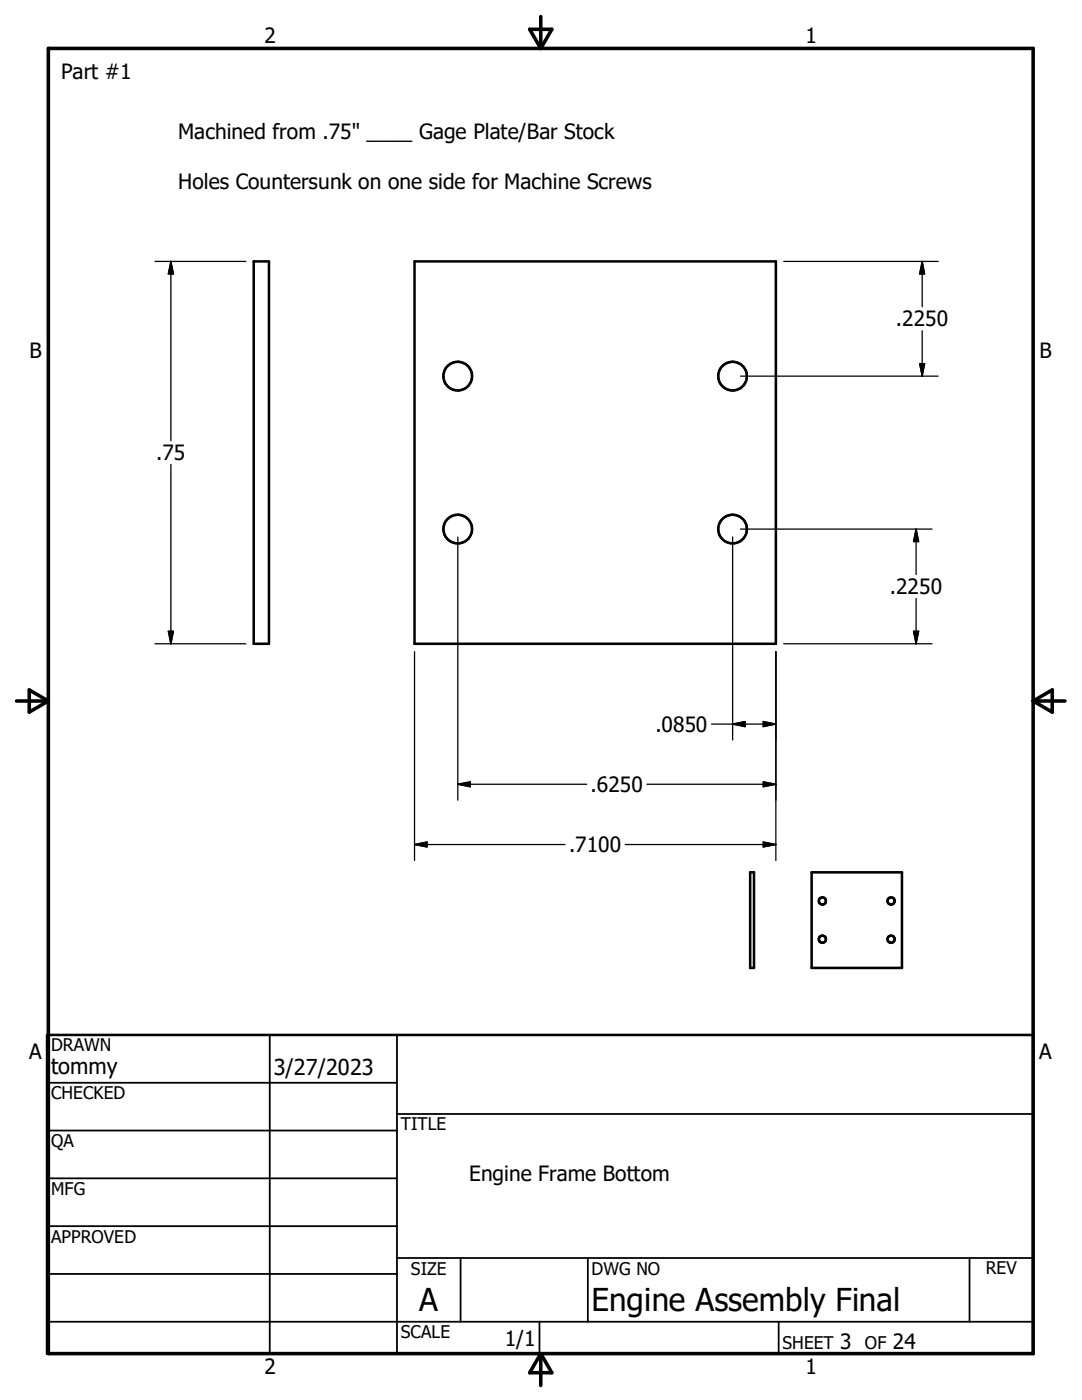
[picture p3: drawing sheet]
<svg xmlns="http://www.w3.org/2000/svg" width="216mm" height="279mm" viewBox="0 0 216 279" stroke-linecap="round" stroke-linejoin="round" font-family="sans-serif">
<g fill="none" stroke="#000" stroke-width=".51">
<path d="M50.6 52.2h3.1v76.3h-3.1zM82.7 52.2h72.1v76.3h-72.1zM149.7 174.1h.8v19.1h-.8zM162 174.1h18v19.1h-18zM9.4 206.5h196.8v63.6h-196.8z"/>
<circle cx="91.3" cy="75.1" r="2.86"/>
<circle cx="146.2" cy="75.1" r="2.86"/>
<circle cx="91.3" cy="105.6" r="2.87"/>
<circle cx="146.2" cy="105.6" r="2.87"/>
<circle cx="164.1" cy="179.8" r=".71"/>
<circle cx="177.8" cy="179.8" r=".71"/>
<circle cx="164.1" cy="187.4" r=".72"/>
<circle cx="177.8" cy="187.4" r=".72"/>
</g>
<path d="M9.6 9.7h196.6v260.4h-196.6zM105.7 5.8h4.4l-2.2 3.9zM107.9 3.3v6.4M3.3 139.9h6.3M5.8 137.7l3.8 2.2-3.8 2.2zM206.2 139.9h6.3M206.2 139.9l3.8-2.2v4.4zM107.9 270.1v6.4M107.9 270.1l2.2 3.9h-4.4z" fill="none" stroke="#000" stroke-width=".71"/>
<g fill="none" stroke="#000" stroke-width=".36">
<path d="M9.4 216.1h69.8M53.8 206.5v63.6M79.2 206.5v63.6M9.4 225.6h69.8M9.4 235.2h69.8M79.2 222.3h127M9.4 244.7h69.8M9.4 254.2h69.8M79.2 251.1h127M91.9 251.1v12.7M117.3 251.1v12.7M193.5 251.1v12.7"/>
<path d="M9.4 263.8h196.8M107.6 263.8v6.3M155.4 263.8v6.3"/>
</g>
<g fill="none" stroke="#000" stroke-width=".25">
<path d="M30.9 52.2h18.2M34.1 52.2l.5 2.5h-1zM34.1 52.2v35.8M156.4 52.2h30.8M184 52.2v9M184 52.2l.5 2.5h-1zM147.8 75.1h39.4M183.5 72.6h1l-.5 2.5zM184 66v9.1M34.1 92.7v35.8M91.3 107.2v52.5M146.2 107.2v40.5"/>
<path d="M147.8 105.6h38.2M182.8 105.6v9M182.8 119.4v9.1M182.8 105.6l.5 2.5h-1zM30.9 128.5h18.2M33.6 126h1l-.5 2.5zM82.7 130.1v41.6M154.8 130.1v41.6M156.4 128.5h29.6M182.3 126h1l-.5 2.5zM91.3 156.5h25.8M91.3 156.5l2.5-.5v1z"/>
<path d="M129.1 156.5h25.7M142 144.5h12.8M146.2 144.5l2.5-.5v1zM152.3 144l2.5 .5-2.5 .5zM152.3 156l2.5 .5-2.5 .5zM82.7 168.5h30M82.7 168.5l2.5-.5v1zM124.8 168.5h30M152.3 168l2.5 .5-2.5 .5z"/>
</g>
<path d="M34.1 52.2l.5 2.5h-1zM184 52.2l.5 2.5h-1zM183.5 72.6h1l-.5 2.5zM182.8 105.6l.5 2.5h-1zM33.6 126h1l-.5 2.5zM182.3 126h1l-.5 2.5zM91.3 156.5l2.5-.5v1zM146.2 144.5l2.5-.5v1zM152.3 144l2.5 .5-2.5 .5zM152.3 156l2.5 .5-2.5 .5zM82.7 168.5l2.5-.5v1zM152.3 168l2.5 .5-2.5 .5z" fill="#000" stroke="#000" stroke-width=".25"/>
<g font-size="6.3">
<text x="83.7" y="261.6">A</text>
<text x="118" y="261.7">Engine Assembly Final</text>
</g>
<g font-size="4.4">
<text x="10.2" y="214.4">tommy</text>
<text x="54.6" y="214.6">3/27/2023</text>
</g>
<g font-size="4.2">
<text x="52.8" y="8.7">2</text>
<text x="160.7" y="8.7">1</text>
<text x="12.2" y="15.8">Part #1</text>
<text x="35.6" y="27.6">Machined from .75&quot; ____ Gage Plate/Bar Stock</text>
<text x="35.6" y="37.7">Holes Countersunk on one side for Machine Screws</text>
<text x="178.8" y="65.1">.2250</text>
<text x="5.9" y="71.5">B</text>
<text x="207.4" y="71.5">B</text>
<text x="31.2" y="91.8">.75</text>
<text x="177.5" y="118.6">.2250</text>
<text x="130.8" y="146">.0850</text>
<text x="117.9" y="158">.6250</text>
<text x="113.5" y="170.1">.7100</text>
<text x="5.8" y="211.4">A</text>
<text x="207.4" y="211.4">A</text>
<text x="93.6" y="235.6">Engine Frame Bottom</text>
<text x="100.7" y="268.7">1/1</text>
<text x="167.7" y="269.3">3</text>
<text x="178.2" y="269.3">24</text>
<text x="52.8" y="274.2">2</text>
<text x="160.7" y="274.2">1</text>
</g>
<g font-size="3.5">
<text x="10.2" y="209.8">DRAWN</text>
<text x="10.2" y="219.4">CHECKED</text>
<text x="80" y="225.6">TITLE</text>
<text x="10.2" y="229">QA</text>
<text x="10.2" y="238.5">MFG</text>
<text x="10.2" y="248.1">APPROVED</text>
<text x="82" y="254.4">SIZE</text>
<text x="118" y="254.4">DWG NO</text>
<text x="196.7" y="254.3">REV</text>
<text x="80" y="267.1">SCALE</text>
<text x="156.1" y="269.3">SHEET</text>
<text x="172.6" y="269.3">OF</text>
</g>
</svg>
